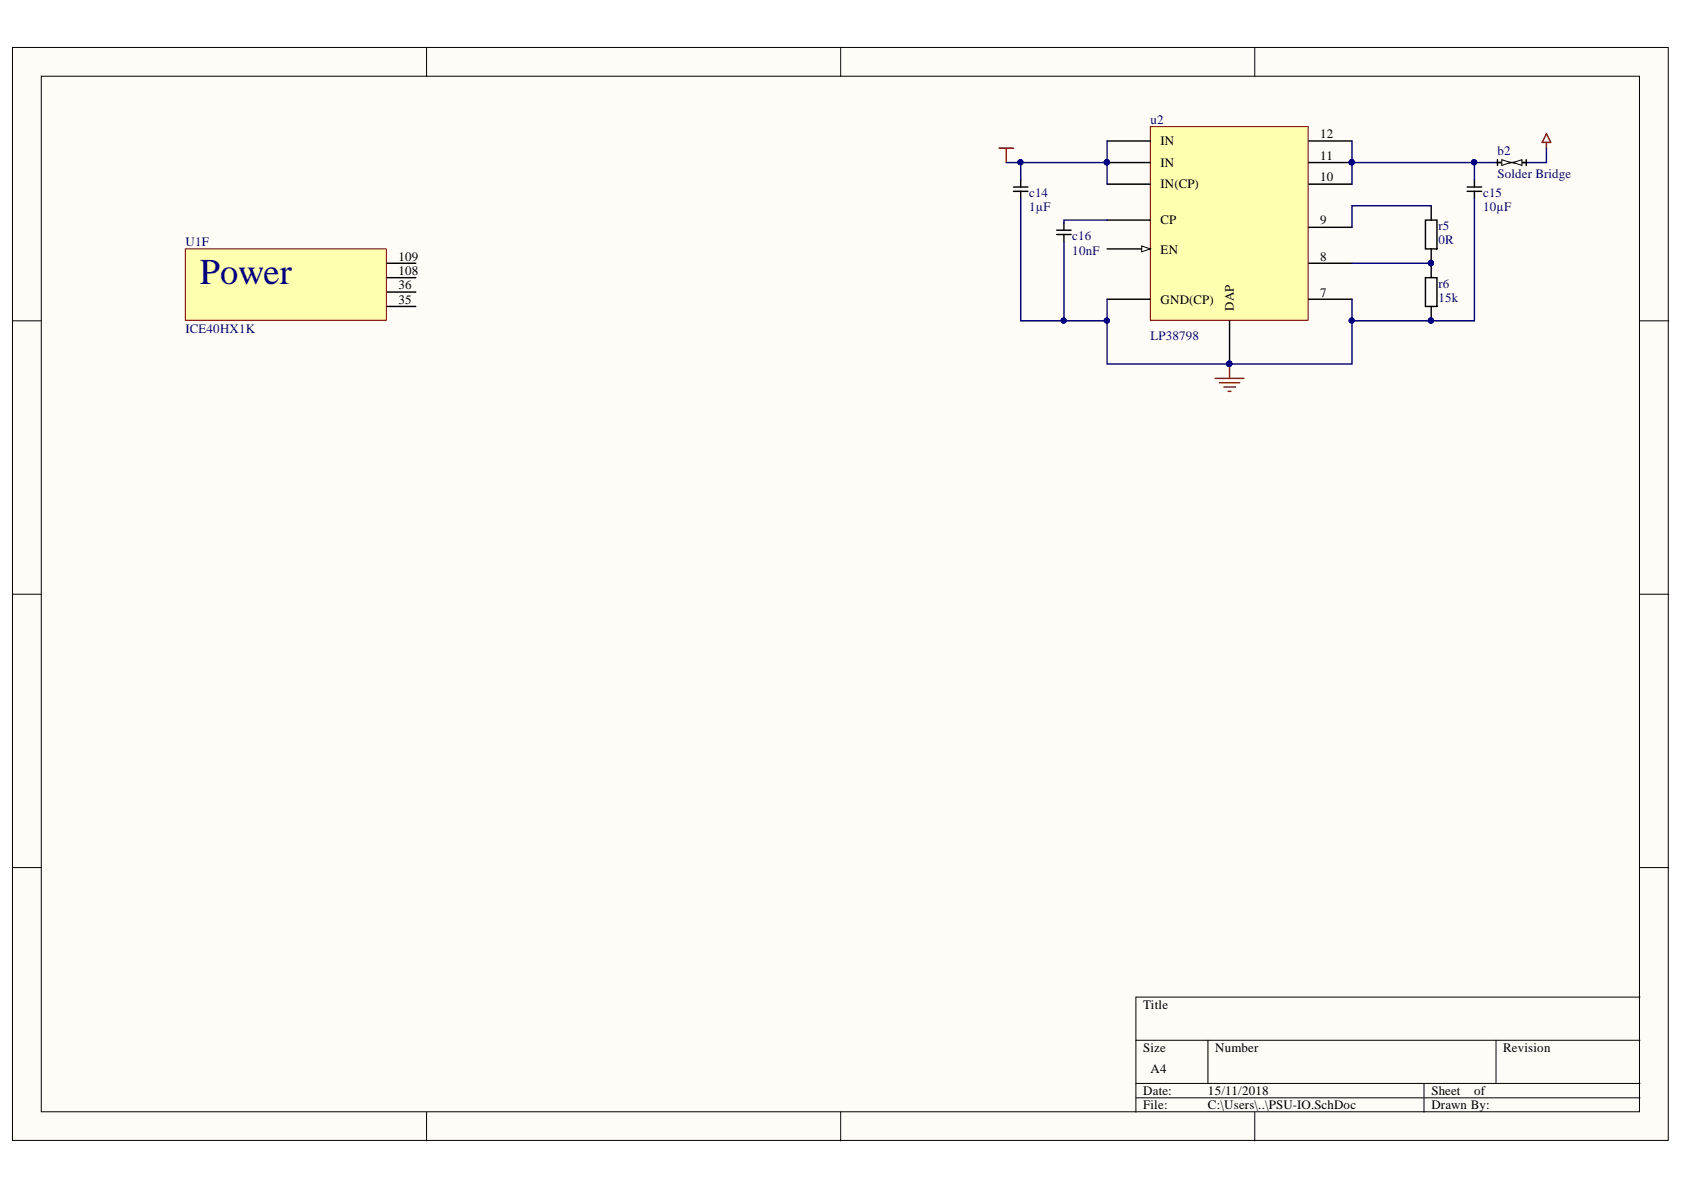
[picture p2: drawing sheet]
<svg xmlns="http://www.w3.org/2000/svg" width="297mm" height="210mm" viewBox="0 0 297 210" stroke-linecap="round" stroke-linejoin="round" font-family="sans-serif">
<g fill="#fffcf8" stroke="#000" stroke-width=".18">
<path d="M2.2 8.4h292.1v192.8h-292.1z"/>
<path d="M7.3 13.4h281.9v182.7h-281.9z"/>
</g>
<g fill="none" stroke="#000" stroke-width=".18">
<path d="M75.2 8.4v5M148.3 8.4v5M221.3 8.4v5M2.2 56.6h5.1M289.3 56.6h5.1M2.2 104.8h5.1M289.3 104.8h5.1M2.2 153h5.1M289.3 153h5.1M289.3 175.9h-88.9v20.3M75.2 196.2v5.1M148.3 196.2v5.1"/>
<path d="M200.4 183.5h88.9M200.4 191.1h88.9M200.4 193.6h88.9M213.1 183.5v7.6M221.3 196.2v5.1M251.2 191.1v5.1M263.9 183.5v7.6"/>
</g>
<path d="M202.9 22.3h27.9v34.2h-27.9z" fill="#ffffb0" stroke="#800000" stroke-width=".18"/>
<path d="M195.3 24.9h7.6M195.3 28.7h7.6M195.3 32.5h7.6M195.3 38.8h7.6M195.3 43.9h7.6" fill="none" stroke="#000" stroke-width=".25"/>
<path d="M201.4 43.4l1.5 .5-1.5 .5z" fill="#fffcf8"/>
<path d="M201.4 43.4l1.5 .5-1.5 .5z" fill="none" stroke="#000" stroke-width=".18"/>
<g fill="none" stroke="#000" stroke-width=".25">
<path d="M178.8 33h2.5M178.8 33.7h2.5M180 31.7v1.3M180 33.7v1.3M187.7 39.3v1.3M230.9 32.5h7.6M230.9 28.7h7.6M230.9 24.9h7.6M251.4 38.8h2.1v5.1h-2.1zM252.4 36.3v2.5M258.8 33h2.5M258.8 33.7h2.5"/>
<path d="M260.1 31.7v1.3M260.1 33.7v1.3M263.9 28.7h5.3M264.1 28.2v1M269.2 28.2v1M186.4 40.6h2.5M186.4 41.4h2.5M187.7 41.4v1.2M195.3 52.8h7.6M230.9 52.8h7.6M230.9 46.4h7.6M230.9 40.1h7.6"/>
<path d="M251.4 49h2.1v5.1h-2.1zM252.4 43.9v2.5"/>
</g>
<circle cx="238.4" cy="28.6" r=".46" fill="#000080" stroke="#000080" stroke-width=".18"/>
<path d="M176.2 26.1h2.6M177.5 26.1v2.6M214.3 66.7h5.1M215.1 67.5h3.6M215.9 68.3h2M216.6 69h.5M216.9 64.2v2.5" fill="none" stroke="#800000" stroke-width=".25"/>
<path d="M264.9 28.2l1.5 .5-1.5 .5z" fill="#fffcf8"/>
<path d="M264.9 28.2l1.5 .5-1.5 .5z" fill="none" stroke="#000" stroke-width=".18"/>
<path d="M266.9 28.7h2.6" fill="none" stroke="#000" stroke-width=".25"/>
<path d="M266.9 28.7l1.6-.5v1z" fill="#fffcf8"/>
<path d="M266.9 28.7l1.6-.5v1z" fill="none" stroke="#000" stroke-width=".18"/>
<path d="M272.8 23.6l.7 1.5h-1.5zM272.8 25.1v1" fill="none" stroke="#800000" stroke-width=".25"/>
<path d="M32.7 43.9h35.5v12.6h-35.5z" fill="#ffffb0" stroke="#800000" stroke-width=".18"/>
<path d="M68.3 54.1h5M68.3 51.5h5M68.3 49h5M68.3 46.4h5" fill="none" stroke="#000" stroke-width=".25"/>
<g fill="none" stroke="#000080" stroke-width=".25">
<path d="M177.5 28.7h17.8M180 35v21.6h7.7M180 28.7v3M195.3 24.9v7.6M195.3 38.8h-7.6v.5M238.5 24.9v7.6M238.5 28.7h25.4M252.4 36.3h-13.9v3.8M260.1 35v21.6h-21.6M260.1 28.7v3M272.8 26.1v2.6h-3.3M187.7 42.6v14h7.6"/>
<path d="M195.3 52.8v11.4h43.2v-11.4M238.5 46.4h13.9"/>
</g>
<g fill="#000080" stroke="#000080" stroke-width=".18">
<circle cx="195.2" cy="56.5" r=".46"/>
<circle cx="238.4" cy="56.5" r=".46"/>
<circle cx="238.4" cy="28.6" r=".46"/>
<circle cx="180" cy="28.6" r=".46"/>
<circle cx="260" cy="28.6" r=".46"/>
<circle cx="187.6" cy="56.5" r=".46"/>
</g>
<text font-size="8.5" fill="#000080" x="215.9" y="62">PIu2013</text>
<text font-size="6.4" fill="#000080" x="35.3" y="50.1">Power</text>
<g font-size="3.5" fill="#000080">
<text x="251.9" y="48.3">PIr602</text>
<text x="251.9" y="56.1">PIr601</text>
</g>
<g font-size="2.3" fill="#000080">
<text x="202.9" y="21.8">u2</text>
<text x="264.1" y="27.4">b2</text>
<text x="181.5" y="34.7">c14</text>
<text x="261.6" y="34.7">c15</text>
<text x="264.1" y="31.5">Solder Bridge</text>
<text x="181.5" y="37.3">1µF</text>
<text x="253.7" y="40.6">r5</text>
<text x="261.6" y="37.3">10µF</text>
<text x="32.7" y="43.4">U1F</text>
<text x="189.1" y="42.3">c16</text>
<text x="189.1" y="45">10nF</text>
<text x="253.7" y="43.1">0R</text>
<text x="253.7" y="50.8">r6</text>
<text x="253.7" y="53.3">15k</text>
<text x="32.7" y="58.7">ICE40HX1K</text>
<text x="202.9" y="59.9">LP38798</text>
</g>
<g font-size="2.3">
<text x="204.7" y="25.6">IN</text>
<text x="204.7" y="29.4">IN</text>
<text x="232.9" y="28.2">11</text>
<text x="232.9" y="24.4">12</text>
<text x="204.7" y="33.2">IN(CP)</text>
<text x="232.9" y="32">10</text>
<text x="204.7" y="39.6">CP</text>
<text x="232.9" y="39.6">9</text>
<text x="70.3" y="46">109</text>
<text x="204.7" y="44.7">EN</text>
<text x="232.9" y="46">8</text>
<text x="70.3" y="53.6">35</text>
<text x="70.3" y="51.1">36</text>
<text x="70.3" y="48.5">108</text>
<text x="204.7" y="53.6">GND(CP)</text>
<text x="232.9" y="52.3">7</text>
<text x="217.6" y="54.9" transform="rotate(-90 217.6 54.9)">DAP</text>
<text x="201.7" y="177.9">Title</text>
<text x="201.7" y="185.5">Size</text>
<text x="214.3" y="185.5">Number</text>
<text x="265.2" y="185.5">Revision</text>
<text x="202.9" y="189.3">A4</text>
<text x="201.7" y="193.1">Date:</text>
<text x="201.7" y="195.7">File:</text>
<text x="213.1" y="193.1">15/11/2018</text>
<text x="213.1" y="195.7">C:\Users\..\PSU-IO.SchDoc</text>
<text x="252.5" y="193.1">Sheet</text>
<text x="252.5" y="195.7">Drawn By:</text>
<text x="260" y="193.1">of</text>
</g>
<text font-size="1.4" fill="#000080" x="194.7" y="28.8">PIu202</text>
</svg>
